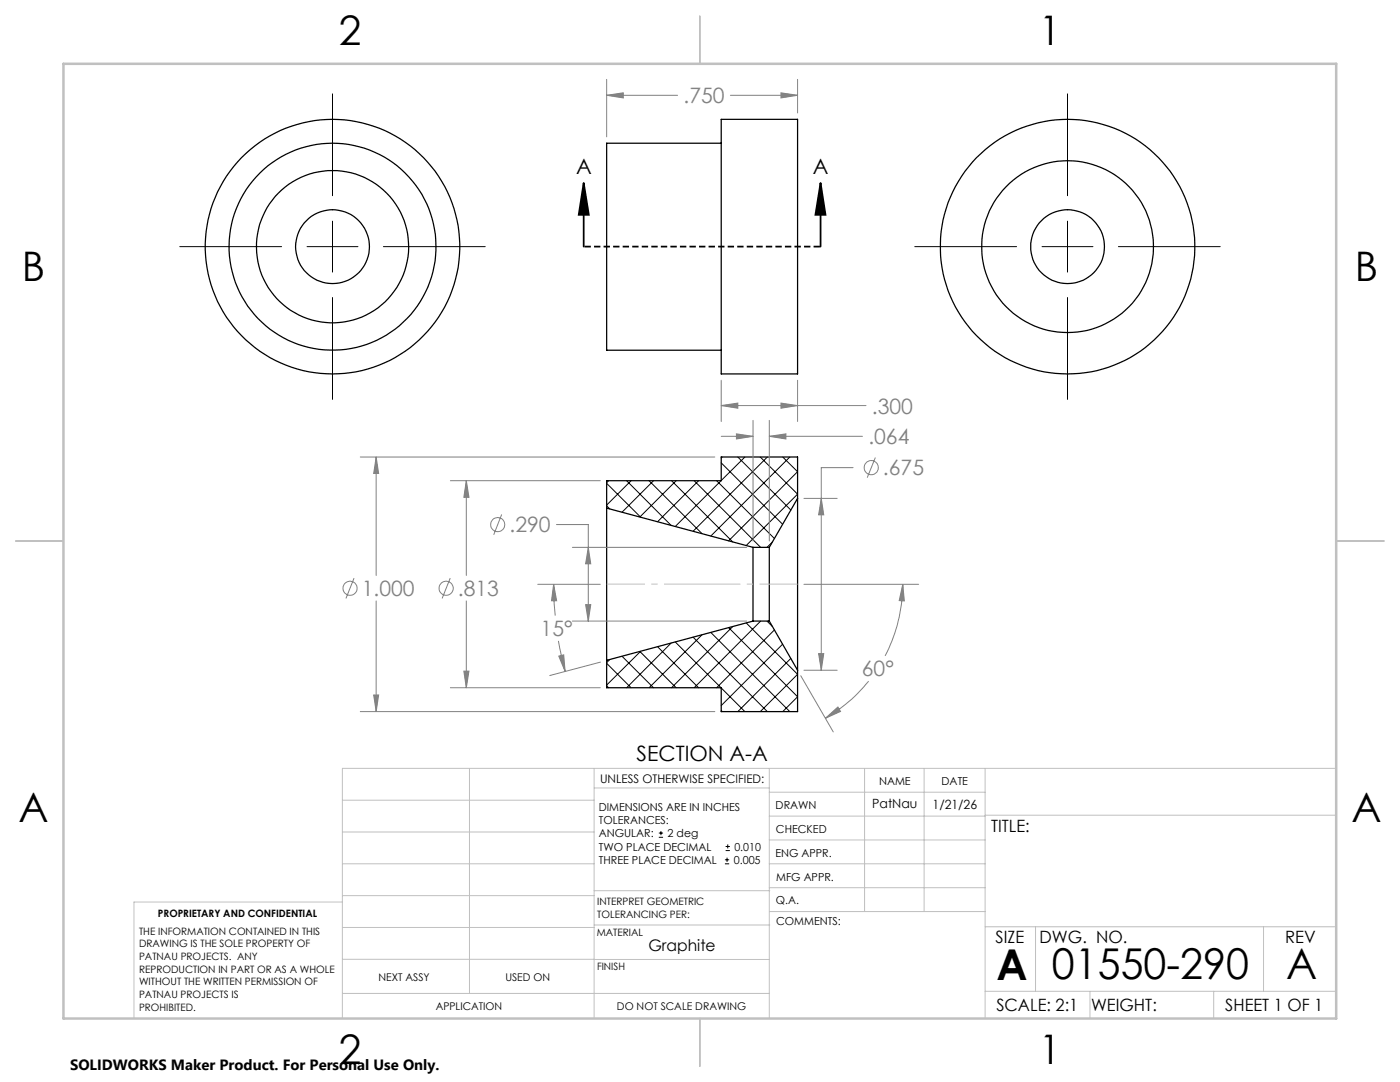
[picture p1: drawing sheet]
<svg xmlns="http://www.w3.org/2000/svg" width="279mm" height="216mm" viewBox="0 0 279 216" stroke-linecap="round" stroke-linejoin="round" font-family="sans-serif">
<g fill="none" stroke="#000" stroke-width=".25">
<path d="M143.9 23.8h15.3v50.8h-15.3zM143.9 28.6h-22.8v41.3h22.8M159.2 99.4v34.3M159.2 99.4v-8.2h-15.3v4.7h-22.8v5.5M159.2 99.4l-5.7 9.8M121.1 101.4v30.4M121.1 101.4l29.2 7.8M150.3 109.2v14.7M150.3 109.2h3.2M153.5 109.2v14.7M121.1 131.8v5.4h22.8v4.8h15.3v-8.3M150.3 123.9h3.2"/>
<path d="M150.3 123.9l-29.2 7.9M153.5 123.9l5.7 9.8"/>
<circle cx="66.3" cy="49.2" r="15.2"/>
<circle cx="66.4" cy="49.2" r="7.4"/>
<circle cx="66.4" cy="49.2" r="25.4"/>
<circle cx="66.4" cy="49.2" r="20.6"/>
<circle cx="213.1" cy="49.2" r="25.4"/>
<circle cx="213.1" cy="49.2" r="7.4"/>
<circle cx="213.1" cy="49.2" r="17.1"/>
</g>
<g fill="none" stroke="#000" stroke-width=".2">
<path d="M66.4 18.7v20.4M213 18.7v20.4M35.9 49.2h20.3M61.3 49.2h10.1M66.4 44.1v10.2M66.4 59.4v20.3M76.5 49.2h20.3M182.6 49.2h20.3M208 49.2h10.1M213 44.1v10.2M213 59.4v20.3M223.2 49.2h20.3"/>
<path d="M121.1 96.4l6.7 6.8M121.5 95.9l-.4 .4M125.1 95.9l8.8 8.9M125.9 95.9l-4.8 4.9M129.5 95.9l10.6 10.6M130.4 95.9l-6.3 6.3M134 95.9l12.2 12.2M134.9 95.9l-7.2 7.3M138.5 95.9l13.3 13.3M139.4 95.9l-8.2 8.2M143 95.9l11.6 11.6M143.9 95.9l-9.1 9.2"/>
<path d="M143.9 92.4l12.3 12.2M144.1 91.2l-.2 .2M147.2 91.2l10.6 10.6M148.7 91.2l-4.8 4.7M151.7 91.2l7.5 7.4-10.3 10.2M153.1 91.2l-14.8 14.8M156.2 91.2l3 2.9-13.8 13.8M157.6 91.2l-15.7 15.8M121.1 100.9l.6 .7M154.2 108.1l-1.1 1.1M121.1 136.8l.4 .4M121.1 132.4l4.8 4.8"/>
<path d="M121.7 131.6l-.6 .6M124.1 131l6.3 6.2M127.7 130l7.2 7.2M127.8 130l-6.7 6.7M131.2 129l8.2 8.2M133.9 128.3l-8.8 8.9M134.8 128.1l9.1 9.1M138.3 127.1l14.8 14.9M140.1 126.7l-10.6 10.5M141.9 126.2l15.7 15.8M143.9 137.3l4.8 4.7M145.4 125.2l13.8 13.8-3 3"/>
<path d="M146.2 125l-12.2 12.2M148.9 124.3l10.3 10.2-7.5 7.5M151.8 123.9l-13.3 13.3M153.1 123.9l1.1 1.1M154.6 125.7l-11.6 11.5M156.2 128.6l-12.3 12.2M157.8 131.4l-10.6 10.6M143.9 141.7l.2 .3M131.5 167.1h.8M131.5 166.2h.8M131.9 165.8v.9M144.7 172.4h.8"/>
<path d="M144.7 171.6h.8M144.8 169.7h.9M144.8 168.9h.9M145.1 171.1v.9M145.2 168.5v.8"/>
</g>
<g fill="none" stroke="#808080" stroke-width=".2">
<path d="M121.1 19l3.3-.5v1zM121.1 15.8v11.5M121.1 19h14.1M145.8 19h13.4M155.9 18.5l3.3 .5-3.3 .5zM159.2 15.8v6.7M143.9 75.9v8.2M159.2 75.9v8.2M71.9 91.2h70.8M75.1 91.2l.5 3.3h-1zM75.1 91.2v23.6M89.9 95.9h29.9"/>
<path d="M93.1 95.9l.5 3.3h-1zM93.1 95.9v18.9M143.9 80.9l3.3-.5v1.1zM143.9 80.9h28.9M143.9 87.1h6.4M147 86.6l3.3 .5-3.3 .5zM150.3 83.9v24M153.5 87.1l3.3-.5v1zM153.5 83.9v24M153.5 87.1h18.6M155.9 80.4l3.3 .5-3.3 .6zM160.4 99.4h6.7"/>
<path d="M163.9 99.4l.5 3.3h-1zM170.3 93.3h-6.4v40.4M174.7 91.3l-1.6 4M70.7 115.4l-1.7 4M75.1 119.9v22.1M89.9 115.4l-1.7 4M93.1 119.9v17.3M100.1 102.7l-1.6 4M107.3 116.6h12.5M110.5 116.6l.6 3.3h-1zM110.5 116.6l.3 6.2M111.1 104.7h6.3v19.2"/>
<path d="M114.2 109.2h34.8M117.4 109.2l.5 3.3h-1zM160.4 116.6h22.9M180.2 116.6l.3 3.3-1-.1zM180.2 116.6a31.6 31.6 0 0 1-3.6 14.3M74.6 138.7h1l-.5 3.3zM89.9 137.2h29.9M92.6 133.9h1l-.5 3.3zM111.4 127.9l1.4 6.1M111.5 130.9l1-.2 .3 3.3zM114.2 123.9h34.8M116.9 120.6h1l-.5 3.3z"/>
<path d="M119.8 132.1l-10.1 2.7M159.8 134.8l6.5 11.2M160.4 133.7h6.7M163.4 130.4h1l-.5 3.3zM173.4 135.9a31.8 31.8 0 0 1-8.7 7.4M71.9 142h70.8M164.7 143.3l2.5-2.2 .5 .9z"/>
<circle cx="173.9" cy="93.3" r="1.41"/>
<circle cx="69.9" cy="117.4" r="1.4"/>
<circle cx="89" cy="117.4" r="1.41"/>
<circle cx="99.3" cy="104.7" r="1.41"/>
</g>
<path d="M116.5 36.5l1 6.4h-2zM116.5 36.5v12.7M163.8 36.5l.9 6.4h-2zM163.8 36.5v12.7" fill="none" stroke="#000" stroke-width=".35"/>
<path d="M163.8 49.2h-47.3" fill="none" stroke="#000" stroke-width=".35" stroke-dasharray="1.3 .6" stroke-dashoffset="-.1" stroke-linecap="butt"/>
<path d="M121.1 116.6h38.1" fill="none" stroke="#c0c0c0" stroke-width=".2" stroke-dasharray="15.2 1.3 1.3 1.3" stroke-dashoffset="7.6" stroke-linecap="butt"/>
<g fill="none" stroke="#c0c0c0" stroke-width=".2">
<path d="M68.3 159.7h50.3M93.7 153.3v44.9M118.6 153.3v49.9M118.6 157.2h34.9M153.5 153.3v49.9M153.5 158.1h43.1M172.5 153.3v28.6M184.4 153.3v28.6M196.6 153.3v49.9M266.7 153.3h-198.4v49.9M68.3 178.7h50.3M68.3 172.4h50.3"/>
<path d="M68.3 166h50.3M68.3 180h-41.6v23.2M118.6 177.7h35M153.5 167.6h43.1M153.5 162.8h43.1M153.5 172.4h43.1M153.5 177.1h43.1M196.6 162.7h70.1M68.3 198.2h85.2M68.3 191.4l85.2 .1M68.3 185.1h50.3M118.6 184.6h35"/>
<path d="M153.6 181.9h43M196.6 197.8h70.1M196.6 184.9h70.1M206.7 184.9v12.9M217.5 197.8v5.4M242.2 197.8v5.4M252.2 184.9v12.9"/>
</g>
<path d="M139.7 3.2v9.5M3.1 107.9h9.6M266.7 107.9h9.5M139.7 203.2v9.6" fill="none" stroke="#c0c0c0" stroke-width=".25"/>
<path d="M12.7 12.7h254v190.5h-254z" fill="none" stroke="#c0c0c0" stroke-width=".5"/>
<path d="M163.8 36.5l.9 6.4h-2zM116.5 36.5l1 6.4h-2z" fill="#000"/>
<g fill="#808080">
<path d="M143.9 80.9l3.3-.5v1.1zM155.9 80.4l3.3 .5-3.3 .6zM121.1 19l3.3-.5v1zM155.9 18.5l3.3 .5-3.3 .5zM92.6 133.9h1l-.5 3.3zM93.1 95.9l.5 3.3h-1zM74.6 138.7h1l-.5 3.3zM75.1 91.2l.5 3.3h-1zM163.4 130.4h1l-.5 3.3zM163.9 99.4l.5 3.3h-1zM116.9 120.6h1l-.5 3.3zM117.4 109.2l.5 3.3h-1zM147 86.6l3.3 .5-3.3 .5zM153.5 87.1l3.3-.5v1z"/>
<path d="M110.5 116.6l.6 3.3h-1zM111.5 130.9l1-.2 .3 3.3zM164.7 143.3l2.5-2.2 .5 .9zM180.2 116.6l.3 3.3-1-.1z"/>
</g>
<g font-size="8.5">
<text x="198.9" y="195.5">A</text>
<text x="209.9" y="195.4">01550-290</text>
<text x="256.7" y="195.4">A</text>
</g>
<g font-size="8.1">
<text x="67.6" y="8.9">2</text>
<text x="207.3" y="8.9">1</text>
<text x="4.4" y="56.2">B</text>
<text x="270.4" y="56.2">B</text>
<text x="3.7" y="164.1">A</text>
<text x="269.7" y="164.1">A</text>
<text x="67.6" y="212.4">2</text>
<text x="207.3" y="212.4">1</text>
</g>
<g font-size="4.2" fill="#808080">
<text x="136.4" y="20.6">.750</text>
<text x="174" y="82.5">.300</text>
<text x="173.3" y="88.7">.064</text>
<text x="176.2" y="94.9">.675</text>
<text x="101.7" y="106.2">.290</text>
<text x="72.2" y="118.9">1.000</text>
<text x="91.4" y="118.9">.813</text>
<text x="107.9" y="126.9">15°</text>
<text x="172" y="135">60°</text>
</g>
<g font-size="4.2">
<text x="115" y="34.7">A</text>
<text x="162.3" y="34.7">A</text>
<text x="127" y="151.9">SECTION A-A</text>
</g>
<g font-size="3.4">
<text x="197.8" y="166">TITLE:</text>
<text x="198.7" y="188.1">SIZE</text>
<text x="207.5" y="188.1">DWG. NO.</text>
<text x="256.5" y="188.2">REV</text>
<text x="198.8" y="201.7">SCALE: 2:1</text>
<text x="217.7" y="201.8">WEIGHT:</text>
<text x="244.5" y="201.7">SHEET 1 OF 1</text>
</g>
<text font-size="3.2" x="129.4" y="189.8">Graphite</text>
<text font-size="3" x="14" y="213.5">SOLIDWORKS Maker Product. For Personal Use Only.</text>
<g font-size="2.5">
<text x="174.1" y="161.3">PatNau</text>
<text x="186.1" y="161.4">1/21/26</text>
</g>
<text font-size="2.4" x="119.8" y="156.2">UNLESS OTHERWISE SPECIFIED:</text>
<g font-size="2.2">
<text x="119.5" y="161.8">DIMENSIONS ARE IN INCHES</text>
<text x="154.8" y="161.4">DRAWN</text>
<text x="175.4" y="156.6">NAME</text>
<text x="187.9" y="156.7">DATE</text>
<text x="119.5" y="164.4">TOLERANCES:</text>
<text x="119.5" y="167.1">ANGULAR:</text>
<text x="133.2" y="167.1">2 deg</text>
<text x="154.9" y="166.3">CHECKED</text>
<text x="119.5" y="172.4">THREE PLACE DECIMAL</text>
<text x="119.5" y="169.7">TWO PLACE DECIMAL</text>
<text x="146.4" y="172.4">0.005</text>
<text x="146.6" y="169.7">0.010</text>
<text x="154.8" y="170.9">ENG APPR.</text>
<text x="154.9" y="175.7">MFG APPR.</text>
<text x="154.9" y="180.4">Q.A.</text>
<text x="154.9" y="184.6">COMMENTS:</text>
</g>
<g font-size="2.1">
<text x="75.5" y="195.7">NEXT ASSY</text>
<text x="100.9" y="195.7">USED ON</text>
<text x="86.9" y="201.5">APPLICATION</text>
<text x="123.1" y="201.6">DO NOT SCALE DRAWING</text>
</g>
<g font-size="2">
<text x="31.5" y="182.9">PROPRIETARY AND CONFIDENTIAL</text>
<text x="119.2" y="180.6">INTERPRET GEOMETRIC</text>
<text x="119.2" y="183.1">TOLERANCING PER:</text>
<text x="27.8" y="186.5">THE INFORMATION CONTAINED IN THIS</text>
<text x="27.8" y="189">DRAWING IS THE SOLE PROPERTY OF</text>
<text x="27.8" y="191.6">PATNAU PROJECTS. ANY</text>
<text x="119.1" y="186.7">MATERIAL</text>
<text x="27.8" y="194.1">REPRODUCTION IN PART OR AS A WHOLE</text>
<text x="27.8" y="196.6">WITHOUT THE WRITTEN PERMISSION OF</text>
<text x="119.1" y="193.5">FINISH</text>
<text x="27.8" y="199.1">PATNAU PROJECTS IS</text>
<text x="27.8" y="201.7">PROHIBITED.</text>
</g>
</svg>
